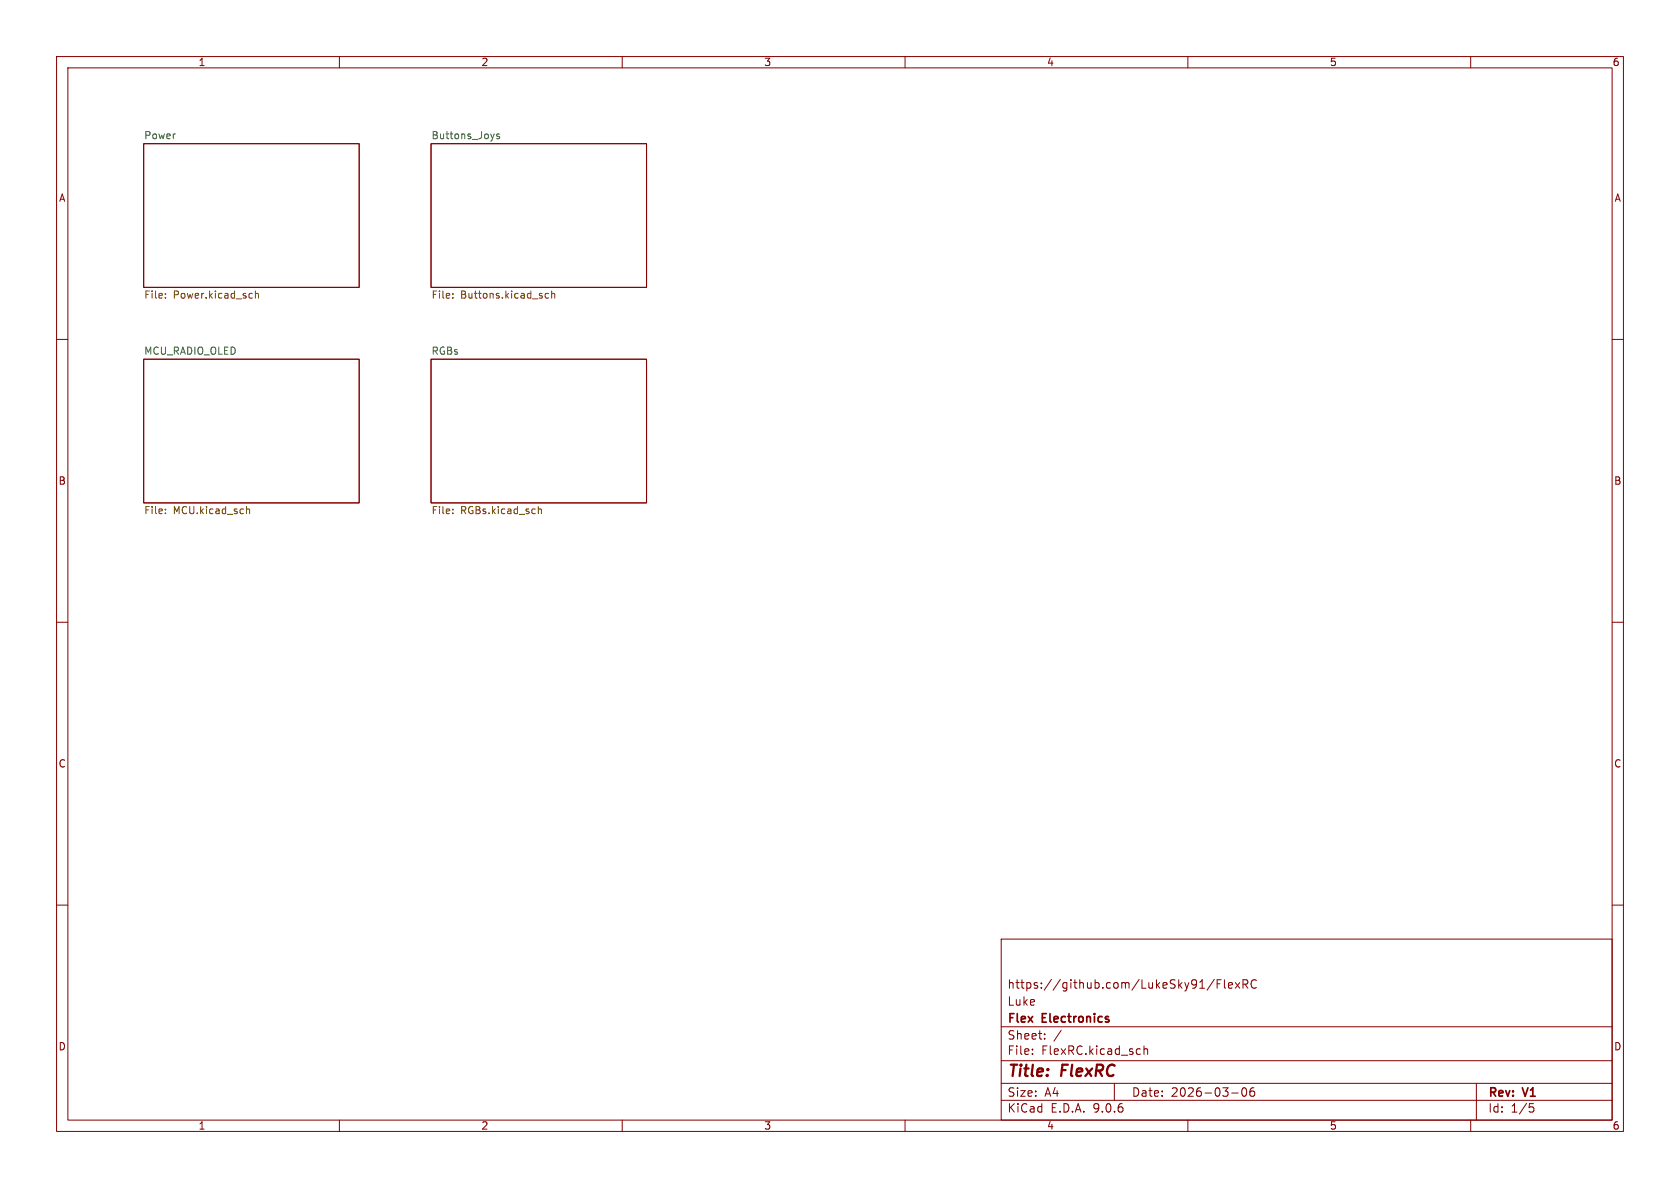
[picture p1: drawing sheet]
<svg xmlns="http://www.w3.org/2000/svg" width="297mm" height="210mm" viewBox="0 0 297 210" stroke-linecap="round" stroke-linejoin="round" font-family="sans-serif">
<g fill="none" stroke="#840000" stroke-width=".18">
<path d="M10 10h277v190h-277zM12 12h273v186h-273zM60 10v2M110 10v2M160 10v2M210 10v2M260 10v2M25.4 25.4h38.1v25.4h-38.1zM76.2 25.4h38.1v25.4h-38.1zM10 60h2M25.4 63.5h38.1v25.4h-38.1zM76.2 63.5h38.1v25.4h-38.1z"/>
<path d="M285 60h2M10 110h2M285 110h2M10 160h2M177 166h108v32h-108zM214.7 173.1l-1.3 2M215.2 173.9h.5M215.9 173.2h-.7v1.5M216.5 173.2v1.3l.2 .2M217.2 174.2l.7-.1-.1-.3-.4-.1-.2 .2v.7h.6M218.4 173.7l.8 1M219.2 173.7l-.8 1"/>
<path d="M219.7 174l.8-.1 .1-.2-.1-.4-.2-.1h-.6v1.5M220.1 174l.5 .7M222.1 173.3a.6 .6 0 0 0-.7 0 .6 .6 0 0 0-.2 .8 .56 .56 0 0 0 .3 .5 .56 .56 0 0 0 .6 0M285 160h2M60 198v2M110 198v2M160 198v2M177 194.5h108M177 191.5h108M177 187.5h108M177 181.5h108M182.5 186.3v.1"/>
<path d="M182.5 185.5v.1M184.7 183.6v.1M184.7 182.8v.1M187.6 182.1l-1.3 2M197 191.5v3M201.5 185.4l.1 .1M201.6 186.3l-.1 .1M202.2 184.9v1.5M202.2 185.5l.3-.1 .3 .1 .1 .9M210 198v2M217.7 193.2h1.2M219.7 192.4l.2-.1a.81 .81 0 0 1 .6 .6 .81 .81 0 0 1-.3 .8l-.2 .1a.81 .81 0 0 1-.3-1.4z"/>
<path d="M221.7 192.3a.59 .59 0 0 0-.7 .6v.6l.1 .2 .4 .1 .2-.1 .1-.5-.1-.3h-.5l-.2 .3M260 198v2M261 191.5v6.5M270.4 195.1h.7M270.5 195.7h.4l.3 .3-.2 .5-.5 .1"/>
</g>
<g fill="none" stroke="#725600" stroke-width=".18">
<path d="M29.2 51.9v.1M29.2 52.6v.1M44.5 51.9h.1M44.6 52.6l-.1 .1M45.2 51.4v1.3M45.2 52l.1-.1h.3l.1 .8M80 51.9v.1M80 52.6v.1M97 51.9h-.4l-.2 .2 .1 .5h.5M97.5 52l.2-.1h.3l.1 .8M97.5 51.4v1.3M29.2 90.7v.1"/>
<path d="M29.2 90v.1M43.6 89.5v1.3M43.6 90.1l.2-.1h.3v.8M80 90.7v.1M80 90v.1M95.2 90.1l.2-.1h.3v.8M95.2 89.5v1.3"/>
</g>
<path d="M88.3 23.7h-.3l-.2 .2 .1 .1 .4 .2v.3h-.5" fill="none" stroke="#006464" stroke-width=".18"/>
<g font-size="2.8" fill="#840000">
<text x="178" y="190.9">Title:</text>
<text x="187.7" y="190.9">FlexRC</text>
</g>
<g font-size="2.1" fill="#840000">
<text x="178" y="178">Luke</text>
<text x="178" y="175">https://github.com/LukeSky91/FlexRC</text>
<text x="178" y="184">Sheet:</text>
<text x="178" y="181.2">Flex</text>
<text x="184.3" y="181.2">Electronics</text>
<text x="178" y="186.7">File:</text>
<text x="184.1" y="186.7">FlexRC.kicad_sch</text>
<text x="178" y="196.9">KiCad</text>
<text x="178" y="194.1">Size:</text>
<text x="184.7" y="194.1">A4</text>
<text x="185.7" y="196.9">E.D.A.</text>
<text x="193.3" y="196.9">9.0.6</text>
<text x="200" y="194.1">Date:</text>
<text x="207" y="194.1">2026-03-06</text>
<text x="263" y="194.3">Rev:</text>
<text x="263" y="196.9">Id:</text>
<text x="267.1" y="196.9">1/5</text>
<text x="269.4" y="194.3">V1</text>
</g>
<g font-size="1.8" fill="#840000">
<text x="35" y="11.9">1</text>
<text x="85" y="11.9">2</text>
<text x="135" y="11.9">3</text>
<text x="185" y="11.9">4</text>
<text x="235" y="11.9">5</text>
<text x="285" y="11.9">6</text>
<text x="10.3" y="35.9">A</text>
<text x="285.3" y="35.9">A</text>
<text x="10.3" y="85.9">B</text>
<text x="285.3" y="85.9">B</text>
<text x="10.3" y="135.9">C</text>
<text x="285.3" y="135.9">C</text>
<text x="10.3" y="185.9">D</text>
<text x="285.3" y="185.9">D</text>
<text x="35" y="199.9">1</text>
<text x="85" y="199.9">2</text>
<text x="135" y="199.9">3</text>
<text x="185" y="199.9">4</text>
<text x="235" y="199.9">5</text>
<text x="285" y="199.9">6</text>
</g>
<g font-size="1.8" fill="#006464">
<text x="25.4" y="24.7">Power</text>
<text x="76.2" y="24.7">Buttons_Joys</text>
<text x="25.4" y="62.8">MCU_RADIO_OLED</text>
<text x="76.2" y="62.8">RGBs</text>
</g>
<g font-size="1.8" fill="#725600">
<text x="25.4" y="53.1">File:</text>
<text x="30.6" y="53.1">Power.kicad_sch</text>
<text x="76.2" y="53.1">File:</text>
<text x="81.4" y="53.1">Buttons.kicad_sch</text>
<text x="25.4" y="91.2">File:</text>
<text x="30.6" y="91.2">MCU.kicad_sch</text>
<text x="76.2" y="91.2">File:</text>
<text x="81.4" y="91.2">RGBs.kicad_sch</text>
</g>
</svg>
